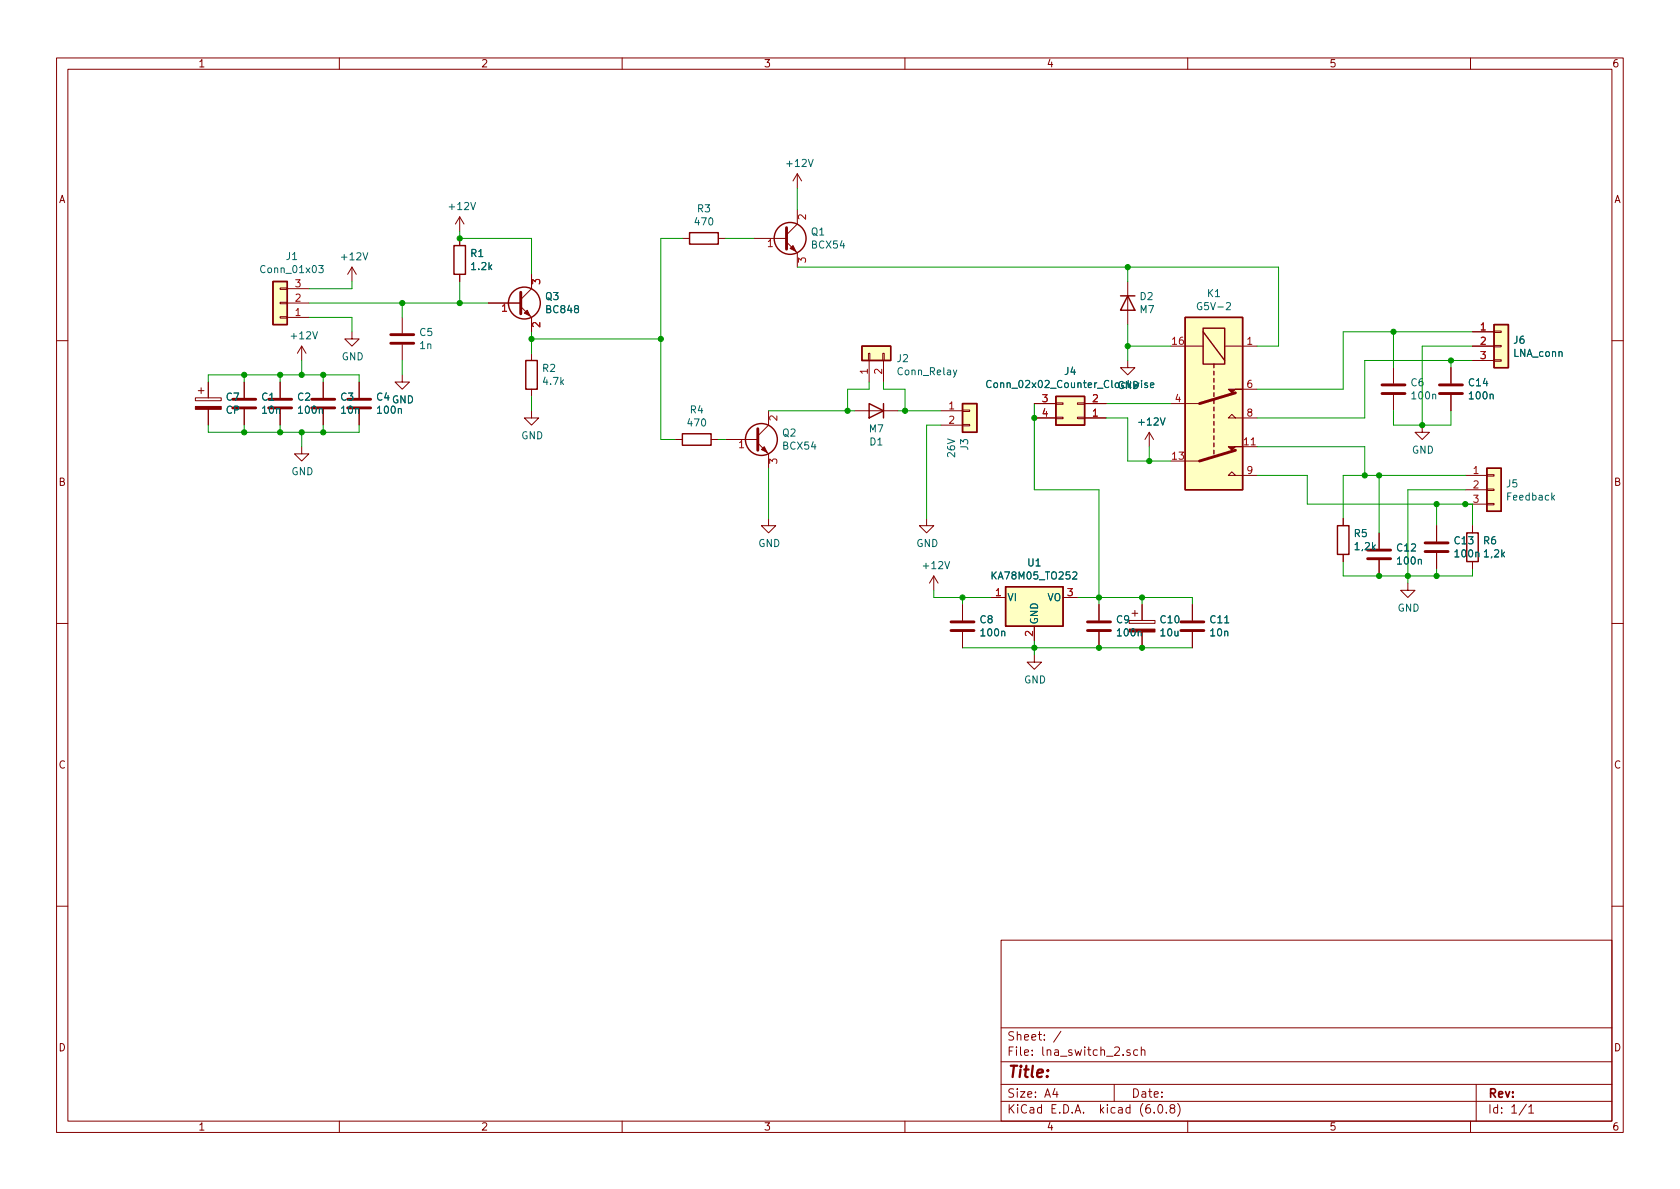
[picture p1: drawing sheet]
EESchema Schematic File Version 4
LIBS:lna_switch_2-cache
EELAYER 30 0
EELAYER END
$Descr A4 11693 8268
encoding utf-8
Sheet 1 1
Title ""
Date ""
Rev ""
Comp ""
Comment1 ""
Comment2 ""
Comment3 ""
Comment4 ""
$EndDescr
$Comp
L Connector_Generic:Conn_01x03 J1
U 1 1
P 1950 2100
F 0 "J1" H 1868 1775 50  0000 C CNN
F 1 "Conn_01x03" H 1868 1866 50  0000 C CNN
F 2 "Connector_Wago:Wago_734-133_1x03_P3.50mm_Vertical" H 1950 2100 50  0001 C CNN
F 3 "~" H 1950 2100 50  0001 C CNN
	1    1950 2100
	-1   0    0    1   
$EndComp
$Comp
L power:GND #PWR04
U 1 1
P 2450 2300
F 0 "#PWR04" H 2450 2050 50  0001 C CNN
F 1 "GND" H 2455 2127 50  0000 C CNN
F 2 "" H 2450 2300 50  0001 C CNN
F 3 "" H 2450 2300 50  0001 C CNN
	1    2450 2300
	1    0    0    -1  
$EndComp
$Comp
L power:+12V #PWR03
U 1 1
P 2450 1950
F 0 "#PWR03" H 2450 1800 50  0001 C CNN
F 1 "+12V" H 2465 2123 50  0000 C CNN
F 2 "" H 2450 1950 50  0001 C CNN
F 3 "" H 2450 1950 50  0001 C CNN
	1    2450 1950
	1    0    0    -1  
$EndComp
Wire Wire Line
	2150 2000 2450 2000
Wire Wire Line
	2450 2000 2450 1950
Wire Wire Line
	2150 2200 2450 2200
Wire Wire Line
	2450 2200 2450 2300
$Comp
L power:GND #PWR018
U 1 1
P 9900 2950
F 0 "#PWR018" H 9900 2700 50  0001 C CNN
F 1 "GND" H 9905 2777 50  0000 C CNN
F 2 "" H 9900 2950 50  0001 C CNN
F 3 "" H 9900 2950 50  0001 C CNN
	1    9900 2950
	1    0    0    -1  
$EndComp
$Comp
L Device:R R1
U 1 1
P 3200 1800
F 0 "R1" H 3130 1754 50  0000 R CNN
F 1 "1.2k" H 3130 1845 50  0000 R CNN
F 2 "Resistor_SMD:R_1206_3216Metric_Pad1.42x1.75mm_HandSolder" V 3130 1800 50  0001 C CNN
F 3 "~" H 3200 1800 50  0001 C CNN
	1    3200 1800
	-1   0    0    1   
$EndComp
Wire Wire Line
	2150 2100 2800 2100
Wire Wire Line
	3200 1950 3200 2100
$Comp
L power:+12V #PWR06
U 1 1
P 3200 1600
F 0 "#PWR06" H 3200 1450 50  0001 C CNN
F 1 "+12V" H 3215 1773 50  0000 C CNN
F 2 "" H 3200 1600 50  0001 C CNN
F 3 "" H 3200 1600 50  0001 C CNN
	1    3200 1600
	1    0    0    -1  
$EndComp
Wire Wire Line
	3200 1600 3200 1650
$Comp
L Device:R R3
U 1 1
P 4900 1650
F 0 "R3" V 4693 1650 50  0000 C CNN
F 1 "470" V 4784 1650 50  0000 C CNN
F 2 "Resistor_SMD:R_1206_3216Metric_Pad1.42x1.75mm_HandSolder" V 4830 1650 50  0001 C CNN
F 3 "~" H 4900 1650 50  0001 C CNN
	1    4900 1650
	0    1    1    0   
$EndComp
$Comp
L Device:R R4
U 1 1
P 4850 3050
F 0 "R4" V 4643 3050 50  0000 C CNN
F 1 "470" V 4734 3050 50  0000 C CNN
F 2 "Resistor_SMD:R_1206_3216Metric_Pad1.42x1.75mm_HandSolder" V 4780 3050 50  0001 C CNN
F 3 "~" H 4850 3050 50  0001 C CNN
	1    4850 3050
	0    1    1    0   
$EndComp
$Comp
L power:+12V #PWR09
U 1 1
P 5550 1300
F 0 "#PWR09" H 5550 1150 50  0001 C CNN
F 1 "+12V" H 5565 1473 50  0000 C CNN
F 2 "" H 5550 1300 50  0001 C CNN
F 3 "" H 5550 1300 50  0001 C CNN
	1    5550 1300
	1    0    0    -1  
$EndComp
$Comp
L Device:R R2
U 1 1
P 3700 2600
F 0 "R2" H 3770 2646 50  0000 L CNN
F 1 "4.7k" H 3770 2555 50  0000 L CNN
F 2 "Resistor_SMD:R_1206_3216Metric_Pad1.42x1.75mm_HandSolder" V 3630 2600 50  0001 C CNN
F 3 "~" H 3700 2600 50  0001 C CNN
	1    3700 2600
	1    0    0    -1  
$EndComp
$Comp
L power:GND #PWR08
U 1 1
P 3700 2850
F 0 "#PWR08" H 3700 2600 50  0001 C CNN
F 1 "GND" H 3705 2677 50  0000 C CNN
F 2 "" H 3700 2850 50  0001 C CNN
F 3 "" H 3700 2850 50  0001 C CNN
	1    3700 2850
	1    0    0    -1  
$EndComp
Wire Wire Line
	3700 2750 3700 2850
$Comp
L power:GND #PWR014
U 1 1
P 7850 2500
F 0 "#PWR014" H 7850 2250 50  0001 C CNN
F 1 "GND" H 7855 2327 50  0000 C CNN
F 2 "" H 7850 2500 50  0001 C CNN
F 3 "" H 7850 2500 50  0001 C CNN
	1    7850 2500
	1    0    0    -1  
$EndComp
Wire Wire Line
	7850 2400 7850 2500
Wire Wire Line
	8900 1850 8900 2400
$Comp
L Connector_Generic:Conn_01x02 J2
U 1 1
P 6050 2450
F 0 "J2" V 6014 2262 50  0000 R CNN
F 1 "Conn_Relay" V 5923 2262 50  0000 R CNN
F 2 "Connector_Wago:Wago_734-132_1x02_P3.50mm_Vertical" H 6050 2450 50  0001 C CNN
F 3 "~" H 6050 2450 50  0001 C CNN
	1    6050 2450
	0    -1   -1   0   
$EndComp
$Comp
L power:GND #PWR011
U 1 1
P 6450 3600
F 0 "#PWR011" H 6450 3350 50  0001 C CNN
F 1 "GND" H 6455 3427 50  0000 C CNN
F 2 "" H 6450 3600 50  0001 C CNN
F 3 "" H 6450 3600 50  0001 C CNN
	1    6450 3600
	1    0    0    -1  
$EndComp
$Comp
L Device:C C5
U 1 1
P 2800 2350
F 0 "C5" H 2915 2396 50  0000 L CNN
F 1 "1n" H 2915 2305 50  0000 L CNN
F 2 "Capacitor_SMD:C_1206_3216Metric_Pad1.42x1.75mm_HandSolder" H 2838 2200 50  0001 C CNN
F 3 "~" H 2800 2350 50  0001 C CNN
	1    2800 2350
	1    0    0    -1  
$EndComp
$Comp
L power:GND #PWR05
U 1 1
P 2800 2600
F 0 "#PWR05" H 2800 2350 50  0001 C CNN
F 1 "GND" H 2805 2427 50  0000 C CNN
F 2 "" H 2800 2600 50  0001 C CNN
F 3 "" H 2800 2600 50  0001 C CNN
	1    2800 2600
	1    0    0    -1  
$EndComp
Wire Wire Line
	2800 2100 2800 2200
Connection ~ 2800 2100
Wire Wire Line
	2800 2100 3200 2100
Wire Wire Line
	2800 2500 2800 2600
$Comp
L Device:C C2
U 1 1
P 1950 2800
F 0 "C2" H 2065 2846 50  0000 L CNN
F 1 "100n" H 2065 2755 50  0000 L CNN
F 2 "Capacitor_SMD:C_1206_3216Metric_Pad1.42x1.75mm_HandSolder" H 1988 2650 50  0001 C CNN
F 3 "~" H 1950 2800 50  0001 C CNN
	1    1950 2800
	1    0    0    -1  
$EndComp
$Comp
L Device:C C3
U 1 1
P 2250 2800
F 0 "C3" H 2365 2846 50  0000 L CNN
F 1 "10n" H 2365 2755 50  0000 L CNN
F 2 "Capacitor_SMD:C_1206_3216Metric_Pad1.42x1.75mm_HandSolder" H 2288 2650 50  0001 C CNN
F 3 "~" H 2250 2800 50  0001 C CNN
	1    2250 2800
	1    0    0    -1  
$EndComp
$Comp
L power:GND #PWR02
U 1 1
P 2100 3100
F 0 "#PWR02" H 2100 2850 50  0001 C CNN
F 1 "GND" H 2105 2927 50  0000 C CNN
F 2 "" H 2100 3100 50  0001 C CNN
F 3 "" H 2100 3100 50  0001 C CNN
	1    2100 3100
	1    0    0    -1  
$EndComp
$Comp
L power:+12V #PWR01
U 1 1
P 2100 2500
F 0 "#PWR01" H 2100 2350 50  0001 C CNN
F 1 "+12V" H 2115 2673 50  0000 C CNN
F 2 "" H 2100 2500 50  0001 C CNN
F 3 "" H 2100 2500 50  0001 C CNN
	1    2100 2500
	1    0    0    -1  
$EndComp
Wire Wire Line
	2100 2600 1950 2600
Wire Wire Line
	1950 2600 1950 2650
Wire Wire Line
	2100 2500 2100 2600
Wire Wire Line
	2100 2600 2250 2600
Wire Wire Line
	2250 2600 2250 2650
Connection ~ 2100 2600
Wire Wire Line
	1950 2950 1950 3000
Wire Wire Line
	1950 3000 2100 3000
Wire Wire Line
	2100 3000 2100 3100
Wire Wire Line
	2250 2950 2250 3000
Wire Wire Line
	2250 3000 2100 3000
Connection ~ 2100 3000
$Comp
L Device:C C4
U 1 1
P 2500 2800
F 0 "C4" H 2615 2846 50  0000 L CNN
F 1 "100n" H 2615 2755 50  0000 L CNN
F 2 "Capacitor_SMD:C_1206_3216Metric_Pad1.42x1.75mm_HandSolder" H 2538 2650 50  0001 C CNN
F 3 "~" H 2500 2800 50  0001 C CNN
	1    2500 2800
	1    0    0    -1  
$EndComp
$Comp
L Device:C C1
U 1 1
P 1700 2800
F 0 "C1" H 1815 2846 50  0000 L CNN
F 1 "10n" H 1815 2755 50  0000 L CNN
F 2 "Capacitor_SMD:C_1206_3216Metric_Pad1.42x1.75mm_HandSolder" H 1738 2650 50  0001 C CNN
F 3 "~" H 1700 2800 50  0001 C CNN
	1    1700 2800
	1    0    0    -1  
$EndComp
Wire Wire Line
	1950 2600 1700 2600
Wire Wire Line
	1700 2600 1700 2650
Connection ~ 1950 2600
Wire Wire Line
	1950 3000 1700 3000
Wire Wire Line
	1700 3000 1700 2950
Connection ~ 1950 3000
Wire Wire Line
	2250 3000 2500 3000
Wire Wire Line
	2500 3000 2500 2950
Connection ~ 2250 3000
Wire Wire Line
	2500 2650 2500 2600
Wire Wire Line
	2500 2600 2250 2600
Connection ~ 2250 2600
$Comp
L Device:D D1
U 1 1
P 6100 2850
F 0 "D1" H 6100 3066 50  0000 C CNN
F 1 "M7" H 6100 2975 50  0000 C CNN
F 2 "Diode_SMD:D_SMA-SMB_Universal_Handsoldering" H 6100 2850 50  0001 C CNN
F 3 "~" H 6100 2850 50  0001 C CNN
	1    6100 2850
	-1   0    0    1   
$EndComp
$Comp
L Device:D D2
U 1 1
P 7850 2100
F 0 "D2" V 7804 2179 50  0000 L CNN
F 1 "M7" V 7895 2179 50  0000 L CNN
F 2 "Diode_SMD:D_SMA-SMB_Universal_Handsoldering" H 7850 2100 50  0001 C CNN
F 3 "~" H 7850 2100 50  0001 C CNN
	1    7850 2100
	0    1    1    0   
$EndComp
Wire Wire Line
	7850 2250 7850 2400
Connection ~ 7850 2400
Wire Wire Line
	7850 1950 7850 1850
Connection ~ 7850 1850
Wire Wire Line
	7850 1850 8900 1850
$Comp
L Device:C C6
U 1 1
P 9700 2700
F 0 "C6" H 9815 2746 50  0000 L CNN
F 1 "100n" H 9815 2655 50  0000 L CNN
F 2 "Capacitor_SMD:C_1206_3216Metric_Pad1.42x1.75mm_HandSolder" H 9738 2550 50  0001 C CNN
F 3 "~" H 9700 2700 50  0001 C CNN
	1    9700 2700
	1    0    0    -1  
$EndComp
$Comp
L power:GND #PWR0101
U 1 1
P 9800 4050
F 0 "#PWR0101" H 9800 3800 50  0001 C CNN
F 1 "GND" H 9805 3877 50  0000 C CNN
F 2 "" H 9800 4050 50  0001 C CNN
F 3 "" H 9800 4050 50  0001 C CNN
	1    9800 4050
	1    0    0    -1  
$EndComp
$Comp
L Device:Q_NPN_BCE Q1
U 1 1
P 5450 1650
F 0 "Q1" H 5641 1696 50  0000 L CNN
F 1 "BCX54" H 5641 1605 50  0000 L CNN
F 2 "Package_TO_SOT_SMD:SOT-89-3_Handsoldering" H 5650 1750 50  0001 C CNN
F 3 "~" H 5450 1650 50  0001 C CNN
	1    5450 1650
	1    0    0    -1  
$EndComp
$Comp
L Transistor_BJT:BC848 Q3
U 1 1
P 3600 2100
F 0 "Q3" H 3791 2146 50  0000 L CNN
F 1 "BC848" H 3791 2055 50  0000 L CNN
F 2 "Package_TO_SOT_SMD:SOT-23_Handsoldering" H 3800 2025 50  0001 L CIN
F 3 "http://www.infineon.com/dgdl/Infineon-BC847SERIES_BC848SERIES_BC849SERIES_BC850SERIES-DS-v01_01-en.pdf?fileId=db3a304314dca389011541d4630a1657" H 3600 2100 50  0001 L CNN
	1    3600 2100
	1    0    0    -1  
$EndComp
Wire Wire Line
	3200 2100 3400 2100
Connection ~ 3200 2100
Wire Wire Line
	3700 1900 3700 1650
Wire Wire Line
	3700 1650 3200 1650
Connection ~ 3200 1650
Wire Wire Line
	3700 2300 3700 2350
Wire Wire Line
	3700 2350 4600 2350
Connection ~ 3700 2350
Wire Wire Line
	3700 2350 3700 2450
$Comp
L Relay:G5V-2 K1
U 1 1
P 8450 2800
F 0 "K1" V 7683 2800 50  0000 C CNN
F 1 "G5V-2" V 7774 2800 50  0000 C CNN
F 2 "Relay_THT:Relay_DPDT_Omron_G5V-2" H 9100 2750 50  0001 L CNN
F 3 "http://omronfs.omron.com/en_US/ecb/products/pdf/en-g5v_2.pdf" H 8250 2800 50  0001 C CNN
	1    8450 2800
	0    1    1    0   
$EndComp
$Comp
L Connector_Generic:Conn_01x03 J6
U 1 1
P 10450 2400
F 0 "J6" H 10530 2442 50  0000 L CNN
F 1 "LNA_conn" H 10530 2351 50  0000 L CNN
F 2 "Connector_Wago:Wago_734-133_1x03_P3.50mm_Vertical" H 10450 2400 50  0001 C CNN
F 3 "~" H 10450 2400 50  0001 C CNN
	1    10450 2400
	1    0    0    -1  
$EndComp
$Comp
L Device:C C14
U 1 1
P 10100 2700
F 0 "C14" H 10215 2746 50  0000 L CNN
F 1 "100n" H 10215 2655 50  0000 L CNN
F 2 "Capacitor_SMD:C_1206_3216Metric_Pad1.42x1.75mm_HandSolder" H 10138 2550 50  0001 C CNN
F 3 "~" H 10100 2700 50  0001 C CNN
	1    10100 2700
	1    0    0    -1  
$EndComp
Wire Wire Line
	8750 2400 8900 2400
Wire Wire Line
	7850 2400 8150 2400
$Comp
L Device:CP C7
U 1 1
P 1450 2800
F 0 "C7" H 1568 2846 50  0000 L CNN
F 1 "CP" H 1568 2755 50  0000 L CNN
F 2 "Capacitor_SMD:CP_Elec_5x3" H 1488 2650 50  0001 C CNN
F 3 "~" H 1450 2800 50  0001 C CNN
	1    1450 2800
	1    0    0    -1  
$EndComp
Wire Wire Line
	1700 2600 1450 2600
Wire Wire Line
	1450 2600 1450 2650
Connection ~ 1700 2600
Wire Wire Line
	1700 3000 1450 3000
Wire Wire Line
	1450 3000 1450 2950
Connection ~ 1700 3000
$Comp
L Connector_Generic:Conn_01x03 J5
U 1 1
P 10400 3400
F 0 "J5" H 10480 3442 50  0000 L CNN
F 1 "Feedback" H 10480 3351 50  0000 L CNN
F 2 "Connector_Wago:Wago_734-133_1x03_P3.50mm_Vertical" H 10400 3400 50  0001 C CNN
F 3 "~" H 10400 3400 50  0001 C CNN
	1    10400 3400
	1    0    0    -1  
$EndComp
Wire Wire Line
	10250 2300 9700 2300
Wire Wire Line
	9350 2300 9350 2700
Wire Wire Line
	9350 2700 8750 2700
Wire Wire Line
	8750 2900 9500 2900
Wire Wire Line
	9500 2900 9500 2500
Wire Wire Line
	9500 2500 10100 2500
Wire Wire Line
	9700 2300 9700 2550
Connection ~ 9700 2300
Wire Wire Line
	9700 2300 9350 2300
Wire Wire Line
	10100 2550 10100 2500
Connection ~ 10100 2500
Wire Wire Line
	10100 2500 10250 2500
Wire Wire Line
	10250 2400 9900 2400
Wire Wire Line
	9900 2400 9900 2950
Wire Wire Line
	9900 2950 9700 2950
Wire Wire Line
	9700 2950 9700 2850
Connection ~ 9900 2950
Wire Wire Line
	10100 2850 10100 2950
Wire Wire Line
	10100 2950 9900 2950
$Comp
L Device:C C13
U 1 1
P 10000 3800
F 0 "C13" H 10115 3846 50  0000 L CNN
F 1 "100n" H 10115 3755 50  0000 L CNN
F 2 "Capacitor_SMD:C_1206_3216Metric_Pad1.42x1.75mm_HandSolder" H 10038 3650 50  0001 C CNN
F 3 "~" H 10000 3800 50  0001 C CNN
	1    10000 3800
	1    0    0    -1  
$EndComp
$Comp
L Device:C C12
U 1 1
P 9600 3850
F 0 "C12" H 9715 3896 50  0000 L CNN
F 1 "100n" H 9715 3805 50  0000 L CNN
F 2 "Capacitor_SMD:C_1206_3216Metric_Pad1.42x1.75mm_HandSolder" H 9638 3700 50  0001 C CNN
F 3 "~" H 9600 3850 50  0001 C CNN
	1    9600 3850
	1    0    0    -1  
$EndComp
Wire Wire Line
	9500 3300 9500 3100
Wire Wire Line
	9500 3100 8750 3100
Wire Wire Line
	8750 3300 9100 3300
Wire Wire Line
	9100 3300 9100 3500
Wire Wire Line
	9100 3500 10000 3500
Wire Wire Line
	9500 3300 9600 3300
Wire Wire Line
	10200 3400 9800 3400
Wire Wire Line
	9800 3400 9800 4000
Wire Wire Line
	10000 3500 10000 3650
Connection ~ 10000 3500
Wire Wire Line
	10000 3500 10200 3500
Wire Wire Line
	9600 3700 9600 3300
Connection ~ 9600 3300
Wire Wire Line
	9600 3300 10200 3300
Wire Wire Line
	9600 4000 9800 4000
Connection ~ 9800 4000
Wire Wire Line
	9800 4000 9800 4050
Wire Wire Line
	10000 3950 10000 4000
Wire Wire Line
	10000 4000 9800 4000
$Comp
L Connector_Generic:Conn_01x02 J3
U 1 1
P 6750 2850
F 0 "J3" V 6714 2662 50  0000 R CNN
F 1 "26V" V 6623 2662 50  0000 R CNN
F 2 "Connector_Wago:Wago_734-132_1x02_P3.50mm_Vertical" H 6750 2850 50  0001 C CNN
F 3 "~" H 6750 2850 50  0001 C CNN
	1    6750 2850
	1    0    0    -1  
$EndComp
Wire Wire Line
	6550 2950 6450 2950
$Comp
L Connector_Generic:Conn_02x02_Counter_Clockwise J4
U 1 1
P 7500 2900
F 0 "J4" H 7550 2575 50  0000 C CNN
F 1 "Conn_02x02_Counter_Clockwise" H 7550 2666 50  0000 C CNN
F 2 "Connector_PinHeader_2.54mm:PinHeader_2x02_P2.54mm_Vertical" H 7500 2900 50  0001 C CNN
F 3 "~" H 7500 2900 50  0001 C CNN
	1    7500 2900
	-1   0    0    1   
$EndComp
$Comp
L power:+12V #PWR013
U 1 1
P 8000 3100
F 0 "#PWR013" H 8000 2950 50  0001 C CNN
F 1 "+12V" H 8015 3273 50  0000 C CNN
F 2 "" H 8000 3100 50  0001 C CNN
F 3 "" H 8000 3100 50  0001 C CNN
	1    8000 3100
	1    0    0    -1  
$EndComp
Wire Wire Line
	8000 3100 8000 3200
Wire Wire Line
	8000 3200 8150 3200
$Comp
L Regulator_Linear:KA78M05_TO252 U1
U 1 1
P 7200 4150
F 0 "U1" H 7200 4392 50  0000 C CNN
F 1 "KA78M05_TO252" H 7200 4301 50  0000 C CNN
F 2 "Package_TO_SOT_SMD:TO-252-2" H 7200 4375 50  0001 C CIN
F 3 "http://www.fairchildsemi.com/ds/LM/LM78M05.pdf" H 7200 4100 50  0001 C CNN
	1    7200 4150
	1    0    0    -1  
$EndComp
$Comp
L power:GND #PWR010
U 1 1
P 7200 4550
F 0 "#PWR010" H 7200 4300 50  0001 C CNN
F 1 "GND" H 7205 4377 50  0000 C CNN
F 2 "" H 7200 4550 50  0001 C CNN
F 3 "" H 7200 4550 50  0001 C CNN
	1    7200 4550
	1    0    0    -1  
$EndComp
$Comp
L power:+12V #PWR07
U 1 1
P 6500 4100
F 0 "#PWR07" H 6500 3950 50  0001 C CNN
F 1 "+12V" H 6515 4273 50  0000 C CNN
F 2 "" H 6500 4100 50  0001 C CNN
F 3 "" H 6500 4100 50  0001 C CNN
	1    6500 4100
	1    0    0    -1  
$EndComp
Wire Wire Line
	7200 4450 7200 4500
Wire Wire Line
	6500 4100 6500 4150
Wire Wire Line
	6500 4150 6700 4150
$Comp
L Device:C C8
U 1 1
P 6700 4350
F 0 "C8" H 6815 4396 50  0000 L CNN
F 1 "100n" H 6815 4305 50  0000 L CNN
F 2 "Capacitor_SMD:C_1206_3216Metric_Pad1.42x1.75mm_HandSolder" H 6738 4200 50  0001 C CNN
F 3 "~" H 6700 4350 50  0001 C CNN
	1    6700 4350
	1    0    0    -1  
$EndComp
$Comp
L Device:C C9
U 1 1
P 7650 4350
F 0 "C9" H 7765 4396 50  0000 L CNN
F 1 "100n" H 7765 4305 50  0000 L CNN
F 2 "Capacitor_SMD:C_1206_3216Metric_Pad1.42x1.75mm_HandSolder" H 7688 4200 50  0001 C CNN
F 3 "~" H 7650 4350 50  0001 C CNN
	1    7650 4350
	1    0    0    -1  
$EndComp
$Comp
L Device:CP C10
U 1 1
P 7950 4350
F 0 "C10" H 8068 4396 50  0000 L CNN
F 1 "10u" H 8068 4305 50  0000 L CNN
F 2 "Capacitor_SMD:CP_Elec_5x3" H 7988 4200 50  0001 C CNN
F 3 "~" H 7950 4350 50  0001 C CNN
	1    7950 4350
	1    0    0    -1  
$EndComp
$Comp
L Device:C C11
U 1 1
P 8300 4350
F 0 "C11" H 8415 4396 50  0000 L CNN
F 1 "10n" H 8415 4305 50  0000 L CNN
F 2 "Capacitor_SMD:C_1206_3216Metric_Pad1.42x1.75mm_HandSolder" H 8338 4200 50  0001 C CNN
F 3 "~" H 8300 4350 50  0001 C CNN
	1    8300 4350
	1    0    0    -1  
$EndComp
Wire Wire Line
	8300 4150 8300 4200
Wire Wire Line
	7650 4200 7650 4150
Connection ~ 7650 4150
Wire Wire Line
	7650 4150 7500 4150
Wire Wire Line
	7950 4200 7950 4150
Connection ~ 7950 4150
Wire Wire Line
	7950 4150 8300 4150
Wire Wire Line
	6700 4150 6700 4200
Connection ~ 6700 4150
Wire Wire Line
	6700 4150 6900 4150
Wire Wire Line
	6700 4500 7200 4500
Connection ~ 7200 4500
Wire Wire Line
	7200 4500 7200 4550
Wire Wire Line
	7200 4500 7650 4500
Wire Wire Line
	7650 4500 7950 4500
Connection ~ 7650 4500
Wire Wire Line
	7950 4500 8300 4500
Connection ~ 7950 4500
$Comp
L Device:R R5
U 1 1
P 9350 3750
F 0 "R5" H 9420 3796 50  0000 L CNN
F 1 "1,2k" H 9420 3705 50  0000 L CNN
F 2 "Resistor_SMD:R_1206_3216Metric_Pad1.42x1.75mm_HandSolder" V 9280 3750 50  0001 C CNN
F 3 "~" H 9350 3750 50  0001 C CNN
	1    9350 3750
	1    0    0    -1  
$EndComp
$Comp
L Device:R R6
U 1 1
P 10250 3800
F 0 "R6" H 10320 3846 50  0000 L CNN
F 1 "1,2k" H 10320 3755 50  0000 L CNN
F 2 "Resistor_SMD:R_1206_3216Metric_Pad1.42x1.75mm_HandSolder" V 10180 3800 50  0001 C CNN
F 3 "~" H 10250 3800 50  0001 C CNN
	1    10250 3800
	1    0    0    -1  
$EndComp
Wire Wire Line
	10250 3950 10250 4000
Wire Wire Line
	10250 4000 10000 4000
Connection ~ 10000 4000
Wire Wire Line
	9600 4000 9350 4000
Wire Wire Line
	9350 4000 9350 3900
Connection ~ 9600 4000
Wire Wire Line
	9350 3600 9350 3300
Wire Wire Line
	9350 3300 9500 3300
Connection ~ 9500 3300
Wire Wire Line
	10250 3650 10250 3500
Wire Wire Line
	10250 3500 10200 3500
Connection ~ 10200 3500
Wire Wire Line
	8150 2800 7700 2800
Wire Wire Line
	7700 2900 7850 2900
Wire Wire Line
	7850 2900 7850 3200
Wire Wire Line
	7850 3200 8000 3200
Connection ~ 8000 3200
Wire Wire Line
	7650 4150 7950 4150
Wire Wire Line
	7650 4150 7650 3400
Wire Wire Line
	7650 3400 7200 3400
Wire Wire Line
	7200 3400 7200 2900
Wire Wire Line
	7200 2800 7200 2900
Connection ~ 7200 2900
$Comp
L Device:Q_NPN_BCE Q2
U 1 1
P 5250 3050
F 0 "Q2" H 5441 3096 50  0000 L CNN
F 1 "BCX54" H 5441 3005 50  0000 L CNN
F 2 "Package_TO_SOT_SMD:SOT-89-3_Handsoldering" H 5450 3150 50  0001 C CNN
F 3 "~" H 5250 3050 50  0001 C CNN
	1    5250 3050
	1    0    0    -1  
$EndComp
Wire Wire Line
	5000 3050 5050 3050
Wire Wire Line
	4600 3050 4700 3050
Wire Wire Line
	4600 2350 4600 3050
Wire Wire Line
	6450 2950 6450 3600
Wire Wire Line
	6550 2850 6300 2850
Wire Wire Line
	5950 2850 5900 2850
Wire Wire Line
	5900 2700 5900 2850
Connection ~ 5900 2850
Wire Wire Line
	5900 2850 5350 2850
Wire Wire Line
	6300 2700 6300 2850
Connection ~ 6300 2850
Wire Wire Line
	6300 2850 6250 2850
Wire Wire Line
	6300 2700 6150 2700
Wire Wire Line
	6150 2700 6150 2650
Wire Wire Line
	6050 2650 6050 2700
Wire Wire Line
	6050 2700 5900 2700
Wire Wire Line
	5250 1650 5050 1650
Wire Wire Line
	4750 1650 4600 1650
Wire Wire Line
	4600 1650 4600 2350
Connection ~ 4600 2350
Wire Wire Line
	5550 1300 5550 1450
Wire Wire Line
	5550 1850 7850 1850
$Comp
L power:GND #PWR?
U 1 1
P 5350 3600
F 0 "#PWR?" H 5350 3350 50  0001 C CNN
F 1 "GND" H 5355 3427 50  0000 C CNN
F 2 "" H 5350 3600 50  0001 C CNN
F 3 "" H 5350 3600 50  0001 C CNN
	1    5350 3600
	1    0    0    -1  
$EndComp
Wire Wire Line
	5350 3250 5350 3600
$EndSCHEMATC
